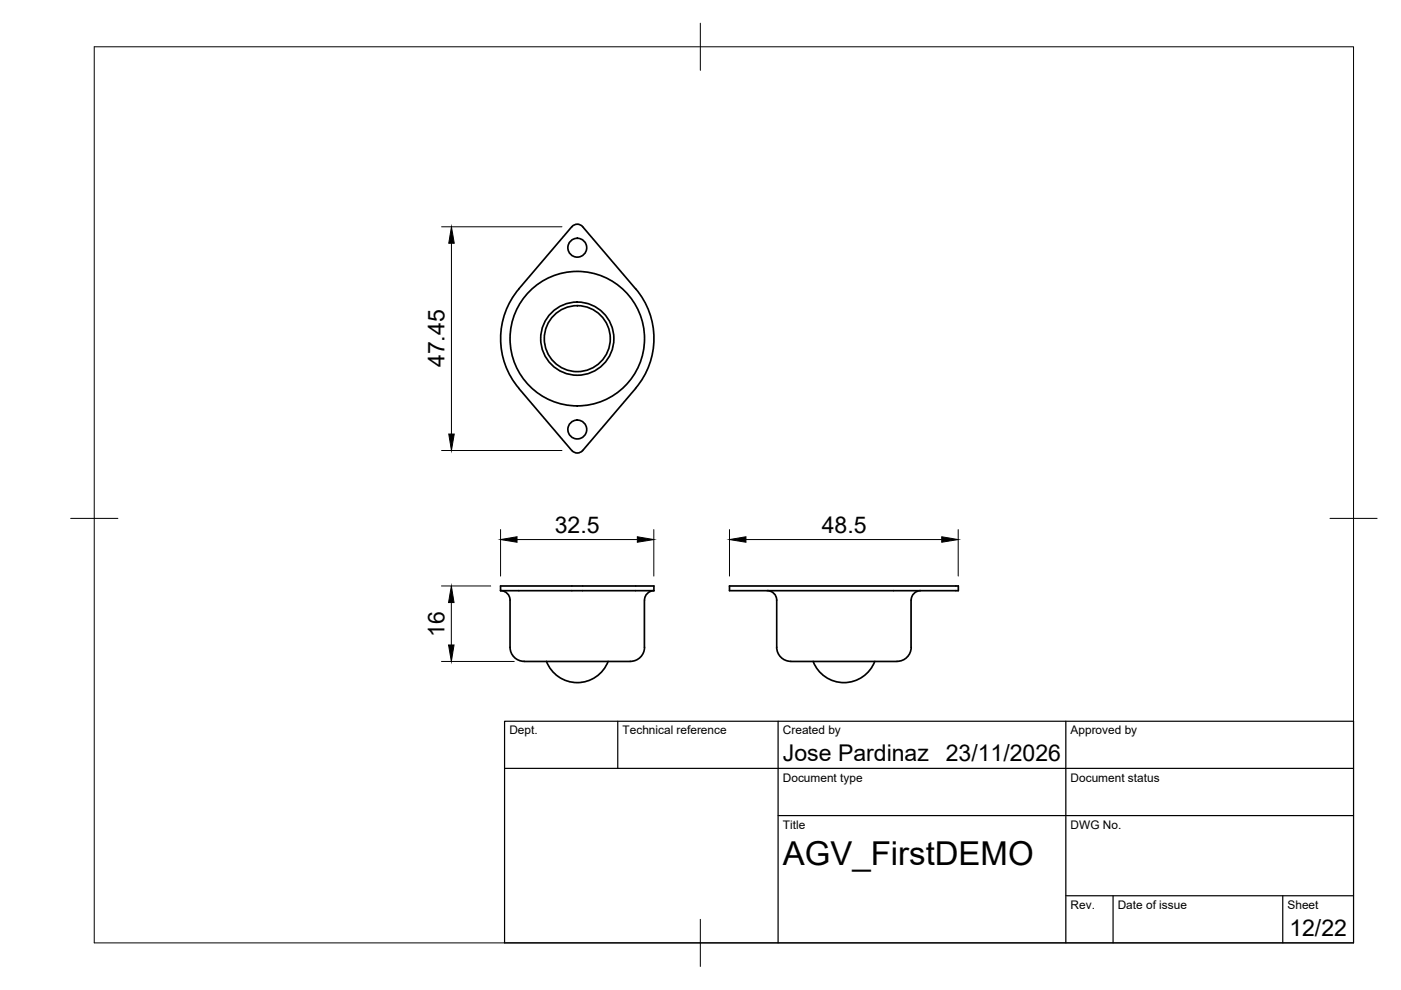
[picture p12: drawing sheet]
<svg xmlns="http://www.w3.org/2000/svg" width="297mm" height="210mm" viewBox="0 0 297 210" stroke-linecap="round" stroke-linejoin="round" font-family="sans-serif">
<!-- layer: Visible -->
<g fill="none" stroke="#000" stroke-width=".36">
<path d="M121.2 48.1l-11.2 13.1M121.3 48.1a1.49 1.49 0 0 1 2.2 0l11.3 13.1M110 61.2a16.3 16.3 0 0 0 0 21.1M134.8 61.2a16.3 16.3 0 0 1 0 21.1M110 82.4l11.2 13.1M134.8 82.4l-11.3 13.1a1.49 1.49 0 0 1-2.2 0M106.1 125.2h32.5M106.1 125.2v-1h32.5v1M106.1 125.2a2 2 0 0 1 2 2M108.1 127.2v10a2.99 2.99 0 0 0 3 3M136.6 127.2l.1 10a2.99 2.99 0 0 1-3 3M138.7 125.2a2 2 0 0 0-2 2"/>
<path d="M154.7 124.2h48.5v1h-48.5zM162.7 125.2a2 2 0 0 1 2 2M164.7 127.2v10a2.99 2.99 0 0 0 3 3M193.2 127.2v10M193.2 137.2a2.99 2.99 0 0 1-3 3M195.2 125.2a2 2 0 0 0-2 2M111.1 140.2h22.5M128.9 140.2a7 7 0 0 1-6.5 4.5 7 7 0 0 1-6.5-4.5M167.7 140.2h22.5M185.5 140.2a7 7 0 0 1-6.6 4.5 7 7 0 0 1-6.5-4.5"/>
<circle cx="122.4" cy="52.5" r="2"/>
<circle cx="122.4" cy="71.8" r="7"/>
<circle cx="122.4" cy="71.8" r="7.8"/>
<circle cx="122.4" cy="71.8" r="14.3"/>
<circle cx="122.4" cy="91.1" r="2"/>
</g>
<!-- layer: BORDER -->
<path d="M20 9.9h267v190h-267zM148.5 4.9v10M15 109.9h10M282 109.9h10M148.5 194.9v10" fill="none" stroke="#000" stroke-width=".21"/>
<!-- layer: TITLEBLOCK -->
<path d="M107 152.9h180v47h-180zM131 152.9v10M165 152.9v47M226 152.9v47M107 162.9h180M165 172.9h122M226 189.9h61M236 189.9v10M272 189.9v10" fill="none" stroke="#000" stroke-width=".25"/>
<!-- layer: FD_Dimensions -->
<path d="M93.6 48.1h25.5M95.7 51.6v40.4M93.6 95.5h25.5M106.1 112.3v9.8M109.6 114.4h25.5M138.6 112.3v9.8M154.7 112.3v9.8M158.2 114.4h41.5M203.2 112.3v9.8M93.6 124.2h10.4M95.7 127.8v9M93.6 140.2h15.4" fill="none" stroke="#000" stroke-width=".21"/>
<path d="M95.7 48.1l.6 3.5h-1.2zM95.1 92h1.2l-.6 3.5zM106.1 114.4l3.5-.6v1.2zM135.1 113.8l3.5 .6-3.5 .6zM154.7 114.4l3.5-.6v1.2zM199.7 113.8l3.5 .6-3.5 .6zM95.1 136.8h1.2l-.6 3.4zM95.7 124.2l.6 3.6h-1.2z" fill="#000" stroke="#000" stroke-width=".21"/>
<text font-size="7" x="166" y="183.4">AGV_FirstDEMO</text>
<g font-size="4.9">
<text x="94.3" y="77.8" transform="rotate(-90 94.3 77.8)">47.45</text>
<text x="117.6" y="112.9">32.5</text>
<text x="174.2" y="112.9">48.5</text>
<text x="94.2" y="135.1" transform="rotate(-90 94.2 135.1)">16</text>
<text x="166" y="161.4">Jose Pardinaz</text>
<text x="200.5" y="161.4">23/11/2026</text>
<text x="273.4" y="198.6">12/22</text>
</g>
<g font-size="2.5">
<text x="108" y="155.7">Dept.</text>
<text x="132" y="155.7">Technical reference</text>
<text x="166" y="155.7">Created by</text>
<text x="227" y="155.7">Approved by</text>
<text x="166" y="165.7">Document type</text>
<text x="227" y="165.7">Document status</text>
<text x="166" y="175.7">Title</text>
<text x="227" y="175.7">DWG No.</text>
<text x="227" y="192.7">Rev.</text>
<text x="237" y="192.7">Date of issue</text>
<text x="273" y="192.7">Sheet</text>
</g>
</svg>
